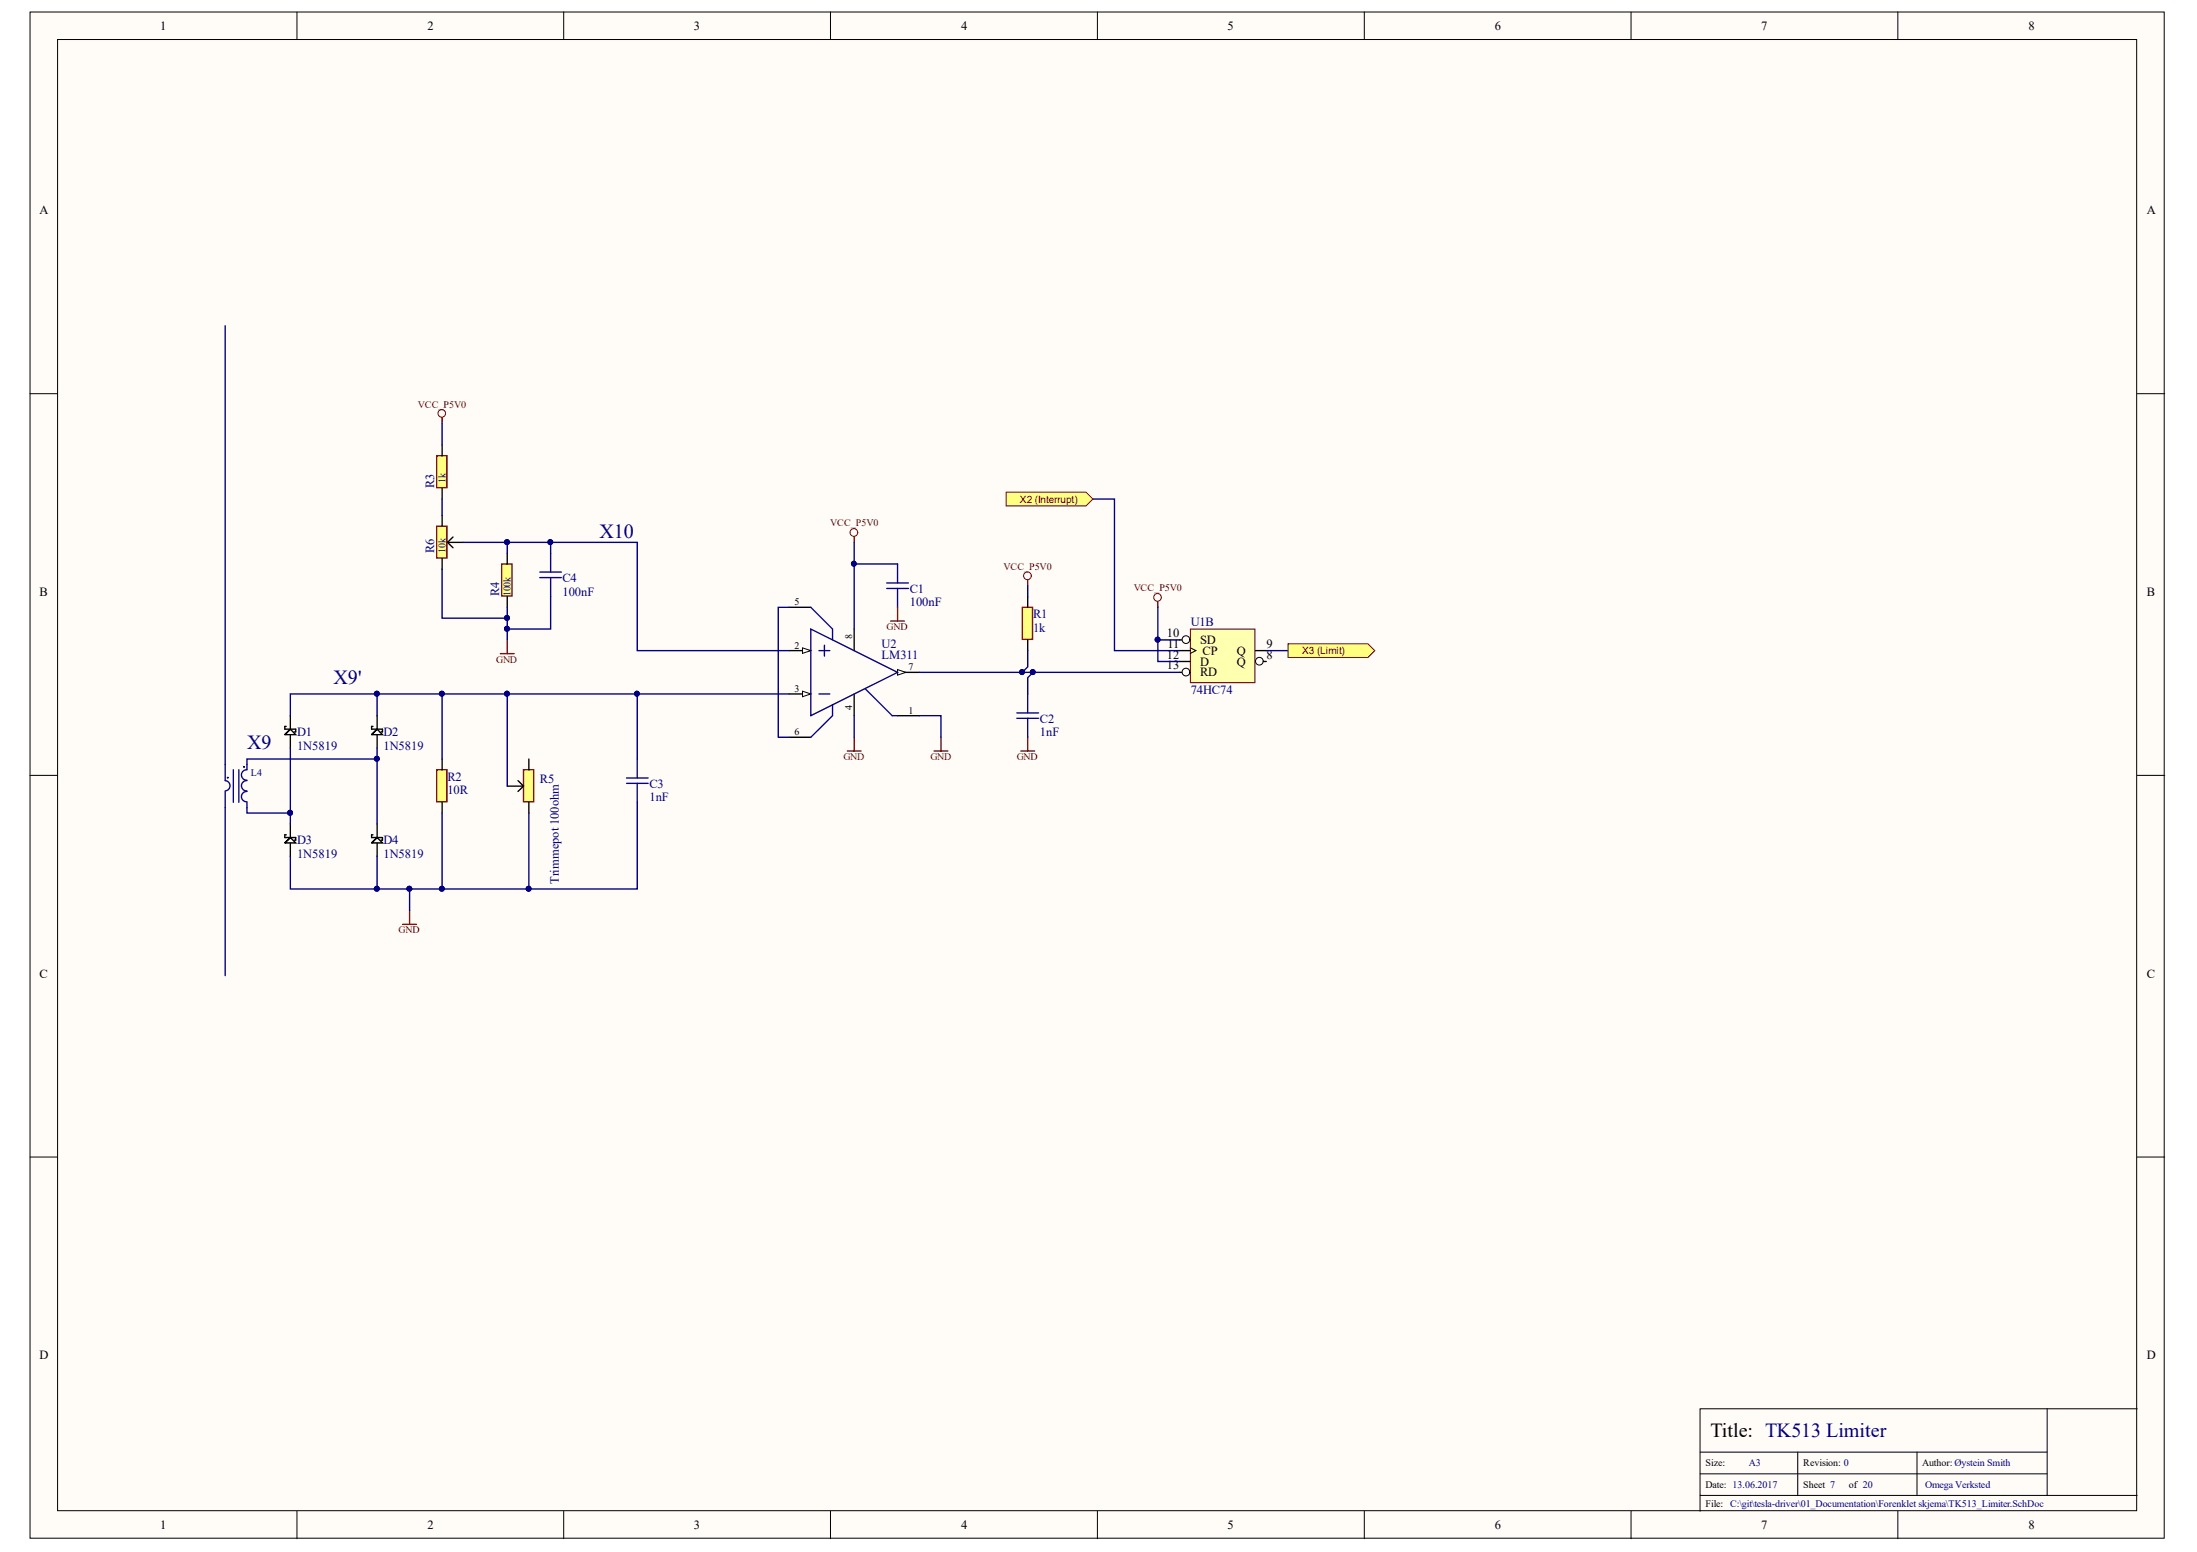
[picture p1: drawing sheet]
<svg xmlns="http://www.w3.org/2000/svg" width="297mm" height="210mm" viewBox="0 0 297 210" stroke-linecap="round" stroke-linejoin="round" font-family="sans-serif">
<g fill="#fffcf8" stroke="#000" stroke-width=".14">
<path d="M4.1 1.6h288.5v206.4h-288.5z"/>
<path d="M7.8 5.3h281.1v199h-281.1z"/>
</g>
<g fill="none" stroke="#000" stroke-width=".14">
<path d="M40.1 1.6v3.7M76.2 1.6v3.7M112.3 1.6v3.7M148.4 1.6v3.7M184.5 1.6v3.7M220.5 1.6v3.7M256.6 1.6v3.7M4.1 53.2h3.7M289 53.2h3.7M4.1 104.9h3.7M289 104.9h3.7M4.1 156.5h3.7"/>
<path d="M289 156.5h3.7M229.9 196.4h46.9M229.9 199.3h46.9M243.1 196.4v5.9M259.2 196.4v5.9M276.8 190.5v11.8M289 190.5h-59.1v13.9M40.1 204.4v3.7M76.2 204.4v3.7M112.3 204.4v3.7M148.4 204.4v3.7M184.5 204.4v3.7"/>
<path d="M220.5 204.4v3.7M229.9 202.3h59.1M256.6 204.4v3.7"/>
</g>
<path d="M38.7 98.2h-.2v.4h1.5v.4h-.2M39.3 96.8v1.8l-.8 .8 .8-.8 .7 .8h-1.5M39.3 99.4v1.8M50.4 98.2h-.2v.4h1.5v.4h-.2M51 96.8v1.8l-.8 .8 .8-.8 .7 .8h-1.5M51 99.4v1.8M38.7 112.9h-.2v.4h1.5v.3h-.2M39.3 111.4v1.9l-.8 .7 .8-.7 .7 .7h-1.5M39.3 114v1.8M50.4 112.9h-.2v.4h1.5v.3h-.2M51 111.4v1.9l-.8 .7 .8-.7 .7 .7h-1.5M51 114v1.8" fill="none" stroke="#000" stroke-width=".19"/>
<path d="M59 104.1h1.4v4.3h-1.4z" fill="#ffff80" stroke="#800000" stroke-width=".19"/>
<path d="M59.8 102.7v1.4M59.8 108.5v1.5" fill="none" stroke="#000" stroke-width=".19"/>
<path d="M59 61.6h1.4v4.4h-1.4z" fill="#ffff80" stroke="#800000" stroke-width=".19"/>
<path d="M59.8 60.2v1.4M59.8 66v1.5" fill="none" stroke="#000" stroke-width=".19"/>
<path d="M73 78.1h2.9M73 77.4h2.9M74.4 74.8v2.6M74.4 78.1v2.6" fill="none" stroke="#11037f" stroke-width=".19"/>
<path d="M138.2 82.1h1.4v4.4h-1.4z" fill="#ffff80" stroke="#800000" stroke-width=".19"/>
<path d="M138.9 80.7v1.4M138.9 86.5v1.5" fill="none" stroke="#000" stroke-width=".19"/>
<path d="M160.9 85.1h8.8v7.2h-8.8z" fill="#ffffb0" stroke="#800000" stroke-width=".14"/>
<path d="M159.5 90.9h1.4" fill="none" stroke="#000" stroke-width=".19"/>
<circle cx="160.3" cy="90.9" r=".52" fill="#fffcf8" stroke="#000" stroke-width=".14"/>
<path d="M159.5 89.5h1.4M159.5 88h1.4M159.5 86.5h1.4" fill="none" stroke="#000" stroke-width=".19"/>
<path d="M160.9 87.6l.8 .4-.8 .4" fill="none" stroke="#000" stroke-width=".14"/>
<circle cx="160.3" cy="86.5" r=".52" fill="#fffcf8" stroke="#000" stroke-width=".14"/>
<path d="M169.7 88h1.5M169.7 89.5h1.5" fill="none" stroke="#000" stroke-width=".19"/>
<circle cx="170.3" cy="89.4" r=".52" fill="#fffcf8" stroke="#000" stroke-width=".14"/>
<path d="M67.8 76.3h1.4v4.3h-1.4z" fill="#ffff80" stroke="#800000" stroke-width=".19"/>
<path d="M68.6 74.8v1.5M68.6 80.7v1.4M106.7 82.1h2.9M106.7 99.7h2.9M106.7 88h2.9M121.4 96.8h2.9" fill="none" stroke="#000" stroke-width=".19"/>
<g fill="none" stroke="#800000" stroke-width=".14">
<circle cx="59.7" cy="55.9" r=".52"/>
<circle cx="115.4" cy="72" r=".52"/>
<circle cx="138.9" cy="77.9" r=".52"/>
<circle cx="156.5" cy="80.8" r=".52"/>
</g>
<g fill="none" stroke="#800000" stroke-width=".19">
<path d="M59.8 56.5v.7M115.5 72.6v.8M138.9 78.5v.7M67.7 88.4h1.8M68.6 86.5v1.9M115.5 99.7v1.9M120.4 84h1.9M121.4 82.1v1.9M127.2 99.7v1.9M138.9 99.7v1.9M156.5 81.4v.7M114.6 101.6h1.8"/>
<path d="M126.3 101.6h1.8M138 101.6h1.9M54.4 125h1.9M55.4 123.2v1.8"/>
</g>
<path d="M119.9 79.6h2.9M119.9 78.8h2.9M121.4 76.3v2.5M121.4 79.6v2.5M137.5 97.1h2.9M137.5 96.4h2.9M138.9 93.9v2.5M138.9 97.1v2.6M84.7 105.9h2.9M84.7 105.2h2.9M86.2 102.7v2.5M86.2 105.9v2.6" fill="none" stroke="#11037f" stroke-width=".19"/>
<path d="M108.5 87.6l1.1 .4-1.1 .4z" fill="#fffcf8"/>
<path d="M108.5 87.6l1.1 .4-1.1 .4z" fill="none" stroke="#000" stroke-width=".14"/>
<path d="M106.7 93.9h2.9" fill="none" stroke="#000" stroke-width=".19"/>
<path d="M108.5 93.5l1.1 .4-1.1 .3z" fill="#fffcf8"/>
<path d="M108.5 93.5l1.1 .4-1.1 .3z" fill="none" stroke="#000" stroke-width=".14"/>
<path d="M115.5 93.9v2.9M121.4 90.9h2.9" fill="none" stroke="#000" stroke-width=".19"/>
<path d="M121.4 90.6l1.1 .3-1.1 .4z" fill="#fffcf8"/>
<path d="M121.4 90.6l1.1 .3-1.1 .4z" fill="none" stroke="#000" stroke-width=".14"/>
<path d="M115.5 85.1v2.9" fill="none" stroke="#000" stroke-width=".19"/>
<path d="M109.6 85.1l11.8 5.8-11.8 5.9zM110.7 93.9h1.5M110.7 88h1.5M111.5 87.3v1.4" fill="none" stroke="#11037f" stroke-width=".19"/>
<path d="M109.6 82.1l3 3v1.4M112.6 95.3v1.5l-3 2.9M117 93.1l3.6 3.7h.8" fill="none" stroke="#0c0087" stroke-width=".19"/>
<path d="M70.8 104.1h1.4v4.3h-1.4z" fill="#ffff80" stroke="#800000" stroke-width=".19"/>
<path d="M68.6 106.3h2.2M70 105.6l.8 .7M70.8 106.3l-.8 .7M71.5 102.7v1.4M71.5 108.5v1.5" fill="none" stroke="#000" stroke-width=".19"/>
<path d="M59 71.2h1.4v4.3h-1.4z" fill="#ffff80" stroke="#800000" stroke-width=".19"/>
<path d="M59.8 69.7v1.5M59.8 75.6v1.4M60.5 73.4h2.2M60.5 73.4l.7 .7M61.2 72.6l-.7 .8" fill="none" stroke="#000" stroke-width=".19"/>
<g fill="none" stroke="#0c0087" stroke-width=".19">
<path d="M30.4 103.4v2.2a.7 .7 0 0 1 .7 .7 .7 .7 0 0 1-.7 .7M30.4 107v2.2M30.8 105.2h.1M31.5 104.1v4.4M32.3 104.1v4.4M33.4 105.6a.7 .7 0 0 0-.8 .7 .7 .7 0 0 0 .8 .7M33.4 107a.7 .7 0 0 0-.8 .7 .7 .7 0 0 0 .8 .7M33.4 103.4v.7a.71 .71 0 0 0-.8 .7 .71 .71 0 0 0 .8 .7M33.4 108.5v.7"/>
<circle cx="33" cy="103.7" r=".04"/>
</g>
<g fill="none" stroke="#000080" stroke-width=".19">
<path d="M30.4 44.1v59.3M59.8 57.2v3M59.8 67.5v2.2M59.8 77v6.6h8.8M62.7 73.4h5.9v1.4M68.6 73.4h5.8v1.4M74.4 73.4h11.8v14.6h20.5M115.5 76.3h5.9M138.9 79.2v1.5M147.8 67.5h2.9v20.5h8.8M51 93.9h-11.7v2.9M59.8 93.9v8.8"/>
<path d="M68.6 93.9v12.4M74.4 80.7v4.4h-5.8M86.2 93.9v8.8M106.7 82.1h-1.5v17.6h1.5M115.5 96.8v2.9M124.3 96.8h2.9v2.9M124.3 90.9h35.2M138.9 88v2.2l-.7 .7M139.7 90.9l-.8 .8v2.2M156.5 86.5v3h3M156.5 82.1v4.4h3M171.2 88h2.9"/>
<path d="M30.4 109.2v22.8M33.4 109.2v.8h5.9M51 102.7h-17.6v.7M51 115.8v4.4M71.5 110v10.2M55.4 120.2v3"/>
</g>
<g fill="#000080" stroke="#000080" stroke-width=".14">
<circle cx="50.9" cy="120.2" r=".34"/>
<circle cx="59.7" cy="93.8" r=".34"/>
<circle cx="50.9" cy="93.8" r=".34"/>
<circle cx="50.9" cy="102.6" r=".34"/>
<circle cx="39.2" cy="109.9" r=".34"/>
<circle cx="74.4" cy="73.3" r=".33"/>
<circle cx="68.5" cy="73.3" r=".34"/>
<circle cx="156.5" cy="86.5" r=".34"/>
<circle cx="139.6" cy="90.9" r=".33"/>
<circle cx="138.2" cy="90.9" r=".33"/>
<circle cx="115.4" cy="76.2" r=".33"/>
<circle cx="55.3" cy="120.2" r=".34"/>
<circle cx="86.1" cy="93.8" r=".33"/>
<circle cx="68.5" cy="93.8" r=".34"/>
<circle cx="71.5" cy="120.2" r=".34"/>
<circle cx="68.5" cy="85" r=".34"/>
<circle cx="68.5" cy="83.6" r=".34"/>
</g>
<g fill="#ffff80" stroke="#800000" stroke-width=".14">
<path d="M136 66.6h10.8l1 .9-1 .9h-10.8z" fill-rule="evenodd"/>
<path d="M174.1 87.1h10.8l1 .9-1 .9h-10.8z" fill-rule="evenodd"/>
</g>
<path d="M115.5 73.4v11.7M68.6 82.1v4.4M106.7 93.9h-55.7v2.9M39.3 101.2v10.2M51 101.2v10.2M59.8 110v10.2h-20.5v-4.4M86.2 108.5v11.7h-26.4" fill="none" stroke="#000080" stroke-width=".19"/>
<g fill="#000080" stroke="#000080" stroke-width=".14">
<circle cx="59.7" cy="120.2" r=".34"/>
<circle cx="55.3" cy="120.2" r=".34"/>
<circle cx="50.9" cy="120.2" r=".34"/>
<circle cx="86.1" cy="93.8" r=".33"/>
<circle cx="68.5" cy="93.8" r=".34"/>
<circle cx="59.7" cy="93.8" r=".34"/>
<circle cx="50.9" cy="93.8" r=".34"/>
<circle cx="71.5" cy="120.2" r=".34"/>
<circle cx="39.2" cy="109.9" r=".34"/>
<circle cx="50.9" cy="102.6" r=".34"/>
<circle cx="68.5" cy="85" r=".34"/>
<circle cx="68.5" cy="83.6" r=".34"/>
<circle cx="115.4" cy="76.2" r=".33"/>
</g>
<g font-size="2.7" fill="#000080">
<text x="81" y="72.8">X10</text>
<text x="45.1" y="92.6">X9'</text>
<text x="33.4" y="101.4">X9</text>
</g>
<text font-size="2.7" x="231.3" y="194.3">Title: TK513 Limiter</text>
<g font-size="1.7">
<text x="21.7" y="4.1">1</text>
<text x="57.8" y="4.1">2</text>
<text x="93.8" y="4.1">3</text>
<text x="129.9" y="4.1">4</text>
<text x="166" y="4.1">5</text>
<text x="202.1" y="4.1">6</text>
<text x="238.1" y="4.1">7</text>
<text x="274.3" y="4.1">8</text>
<text x="5.3" y="28.9">A</text>
<text x="290.2" y="28.9">A</text>
<text x="5.3" y="80.6">B</text>
<text x="290.2" y="80.6">B</text>
<text x="157.8" y="89.1">12</text>
<text x="157.8" y="86.1">10</text>
<text x="157.9" y="87.7">11</text>
<text x="162.3" y="87.1">SD</text>
<text x="162.6" y="88.6">CP</text>
<text x="167.2" y="88.6">Q</text>
<text x="171.2" y="87.7">9</text>
<text x="171.2" y="89.1">8</text>
<text x="157.8" y="90.5">13</text>
<text x="162.3" y="91.5">RD</text>
<text x="162.3" y="90">D</text>
<text x="167.2" y="90">Q</text>
<text x="5.3" y="132.2">C</text>
<text x="290.2" y="132.2">C</text>
<text x="5.3" y="183.8">D</text>
<text x="290.2" y="183.8">D</text>
<text x="21.7" y="206.8">1</text>
<text x="57.8" y="206.8">2</text>
<text x="93.8" y="206.8">3</text>
<text x="129.9" y="206.8">4</text>
<text x="166" y="206.8">5</text>
<text x="202.1" y="206.8">6</text>
<text x="238.1" y="206.8">7</text>
<text x="274.3" y="206.8">8</text>
</g>
<g font-size="1.7" fill="#000080">
<text x="58.7" y="66" transform="rotate(-90 58.7 66)">R3</text>
<text x="58.7" y="74.8" transform="rotate(-90 58.7 74.8)">R6</text>
<text x="67.5" y="80.6" transform="rotate(-90 67.5 80.6)">R4</text>
<text x="76.1" y="78.7">C4</text>
<text x="76.1" y="80.6">100nF</text>
<text x="123" y="80.1">C1</text>
<text x="123" y="82">100nF</text>
<text x="139.7" y="83.6">R1</text>
<text x="119.2" y="87.7">U2</text>
<text x="119.2" y="89.1">LM311</text>
<text x="139.7" y="85.5">1k</text>
<text x="161" y="84.7">U1B</text>
<text x="161" y="93.9">74HC74</text>
<text x="40.2" y="99.6">D1</text>
<text x="40.2" y="101.4">1N5819</text>
<text x="51.9" y="99.6">D2</text>
<text x="51.9" y="101.4">1N5819</text>
<text x="140.6" y="97.7">C2</text>
<text x="140.6" y="99.6">1nF</text>
<text x="60.5" y="105.6">R2</text>
<text x="60.5" y="107.4">10R</text>
<text x="73" y="105.9">R5</text>
<text x="87.8" y="106.5">C3</text>
<text x="87.8" y="108.4">1nF</text>
<text x="40.2" y="114.2">D3</text>
<text x="40.2" y="116.1">1N5819</text>
<text x="51.9" y="114.2">D4</text>
<text x="51.9" y="116.1">1N5819</text>
<text x="75.5" y="119.5" transform="rotate(-90 75.5 119.5)">Trimmepot 100ohm</text>
</g>
<g font-size="1.4" fill="#800000">
<text x="56.5" y="55.1">VCC_P5V0</text>
<text x="112.3" y="71.2">VCC_P5V0</text>
<text x="137.9" y="68">X2 (Interrupt)</text>
<text x="135.7" y="77.1">VCC_P5V0</text>
<text x="153.3" y="80">VCC_P5V0</text>
<text x="67.1" y="89.6">GND</text>
<text x="119.9" y="85.2">GND</text>
<text x="176" y="88.5">X3 (Limit)</text>
<text x="114" y="102.8">GND</text>
<text x="125.8" y="102.8">GND</text>
<text x="137.5" y="102.8">GND</text>
<text x="53.9" y="126.2">GND</text>
</g>
<g font-size="1.4" fill="#000080">
<text x="60.2" y="65.3" transform="rotate(-90 60.2 65.3)">1k</text>
<text x="60.2" y="74.8" transform="rotate(-90 60.2 74.8)">10k</text>
<text x="69" y="80.6" transform="rotate(-90 69 80.6)">100k</text>
<text x="33.9" y="104.9">L4</text>
<text x="236.4" y="198.3">A3</text>
<text x="260.3" y="201.3">Omega Verksted</text>
</g>
<g font-size="1.4">
<text x="107.4" y="81.8">5</text>
<text x="107.4" y="87.7">2</text>
<text x="115.2" y="86.5" transform="rotate(-90 115.2 86.5)">8</text>
<text x="107.4" y="93.6">3</text>
<text x="122.8" y="90.6">7</text>
<text x="107.4" y="99.4">6</text>
<text x="115.2" y="96" transform="rotate(-90 115.2 96)">4</text>
<text x="122.8" y="96.5">1</text>
<text x="230.6" y="198.3">Size:</text>
<text x="230.6" y="201.3">Date: 13.06.2017</text>
<text x="230.6" y="203.8">File: C:\git\tesla-driver\01_Documentation\Forenklet skjema\TK513_Limiter.SchDoc</text>
<text x="243.8" y="198.3">Revision: 0</text>
<text x="243.8" y="201.3">Sheet 7</text>
<text x="250" y="201.3">of 20</text>
<text x="259.9" y="198.3">Author: Øystein Smith</text>
</g>
</svg>
